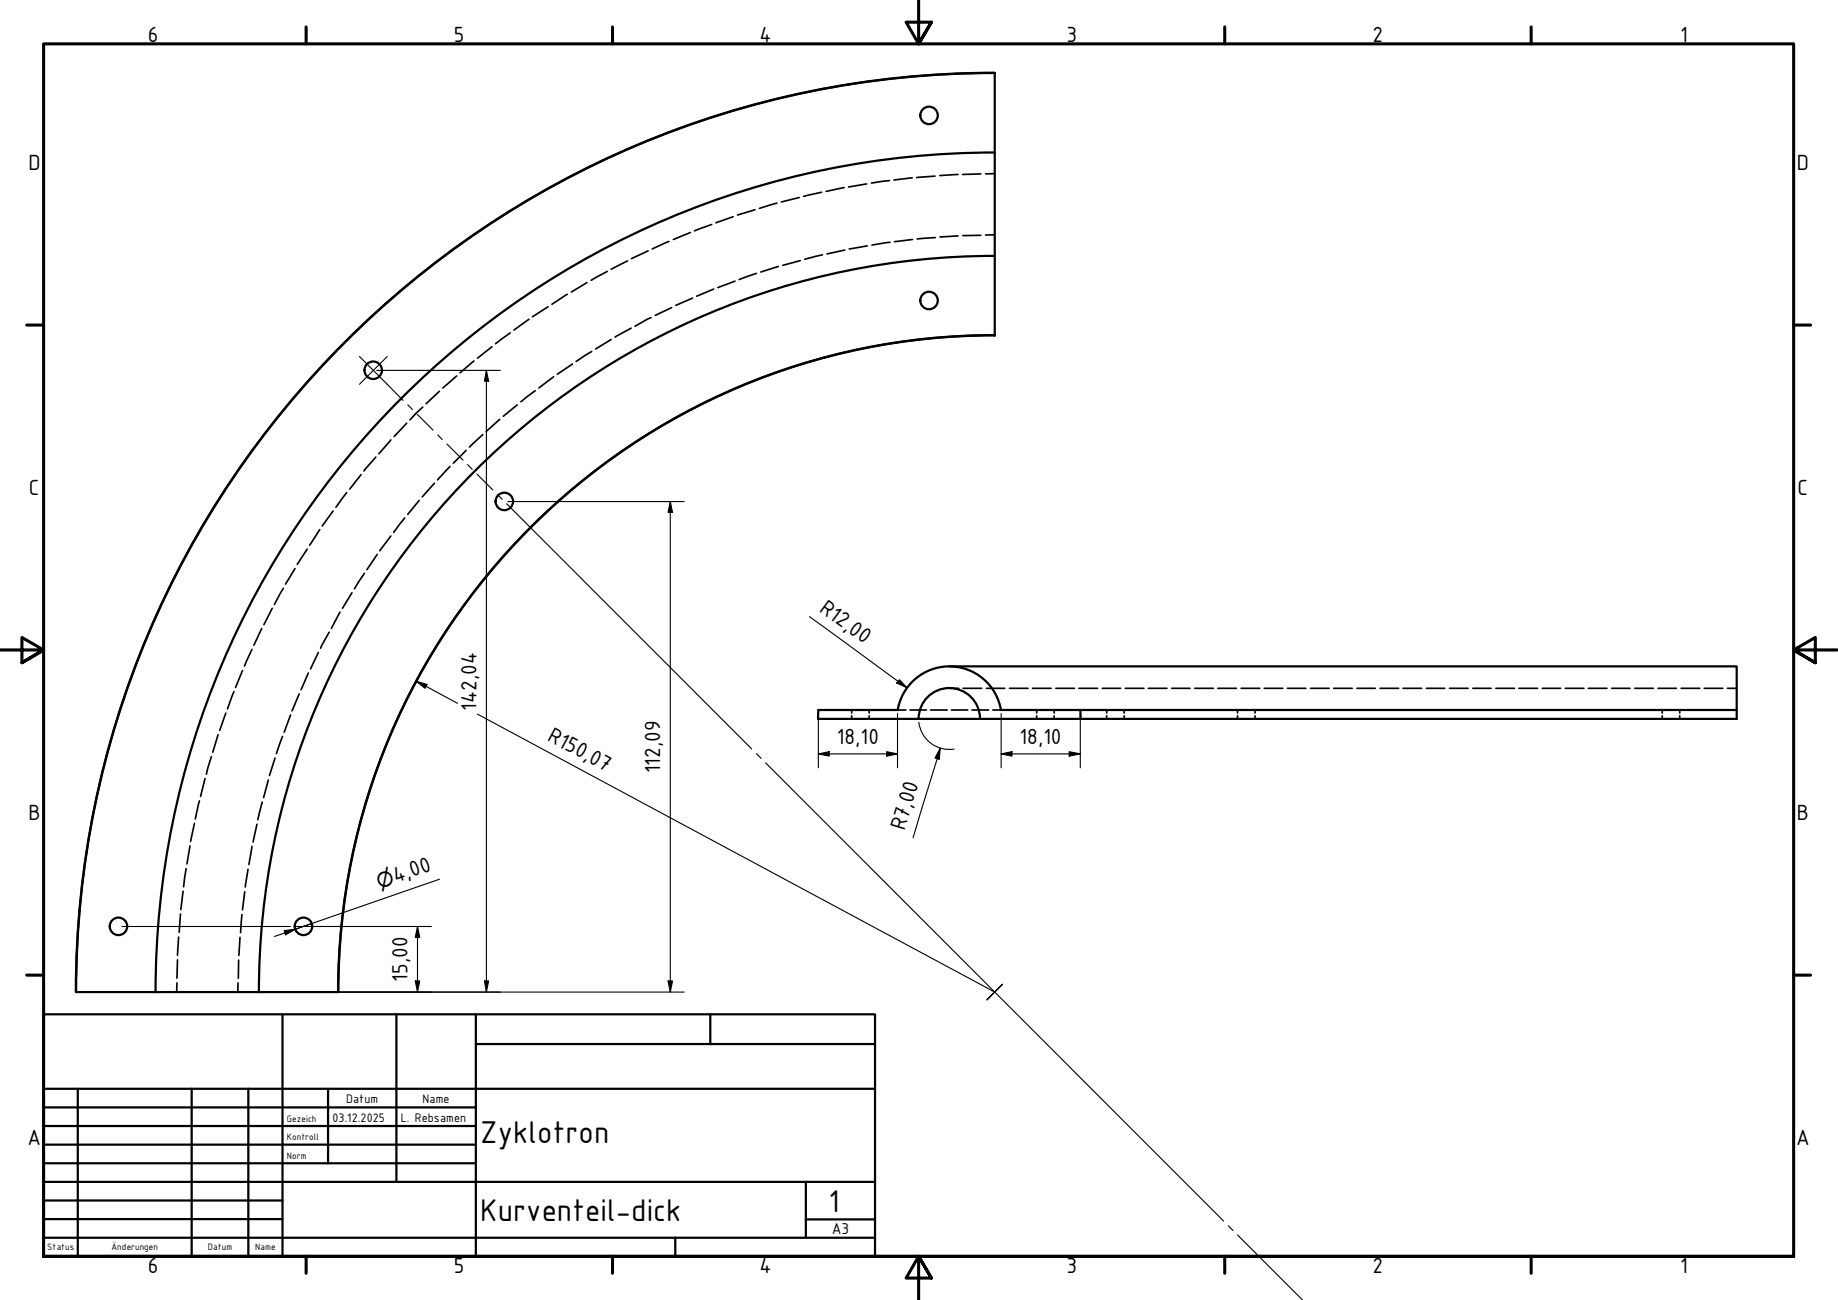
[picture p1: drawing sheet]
<svg xmlns="http://www.w3.org/2000/svg" width="420mm" height="297mm" viewBox="0 0 420 297" stroke-linecap="round" stroke-linejoin="round" font-family="sans-serif">
<!-- layer: Verdeckt (ISO) -->
<g fill="none" stroke="#000" stroke-width=".38">
<path d="M219 39.9l-4.2 .2M224.2 39.7l-4.2 .2M227.4 39.7h-2.1M143.4 59.6l-3.7 1.9M148.1 57.3l-3.8 1.8M152.9 55.2l-3.8 1.7M157.8 53.1l-3.9 1.6M162.7 51.3l-4 1.5M167.6 49.5l-4 1.4M172.6 47.9l-4 1.2M177.6 46.4l-4 1.2M182.7 45.1l-4.1 1.1"/>
<path d="M182.9 59.5l-4 1.1M187.8 43.9l-4.1 1M188 58.2l-4 1M193 42.8l-4.2 .9M193.1 57.1l-4.1 .9M198.1 42l-4.1 .7M198.2 56.2l-4.1 .7M203.3 41.3l-4.1 .5M203.5 55.4l-4.2 .6M208.5 40.6l-4.2 .5M208.6 54.7l-4.1 .5M213.7 40.2l-4.2 .4"/>
<path d="M213.8 54.3l-4.1 .3M219 53.9l-4.1 .3M224.2 53.8h-4.1M227.4 53.6l-2.1 .1M112.5 79.2l-3.3 2.6M116.6 76.1l-3.3 2.4M120.9 72.9l-3.4 2.5M125.3 70.1l-3.6 2.3M129.7 67.2l-3.5 2.3M134.2 64.6l-3.6 2.1M138.8 62l-3.7 2.1M139.7 77.6l-3.6 2.1"/>
<path d="M144.3 75l-3.7 2M148.8 72.6l-3.6 1.9M153.5 70.3l-3.7 1.8M158.3 68.1l-3.8 1.7M163.1 66l-3.8 1.7M168 64.2l-3.9 1.5M172.9 62.5l-3.9 1.4M177.9 60.9l-4 1.3M93 96.7l-2.9 3M96.6 93l-2.9 2.9M100.5 89.4l-3.1 2.9M104.4 85.9l-3.2 2.7"/>
<path d="M108.3 82.5l-3.1 2.7M110.4 99.3l-3.1 2.9M114.2 95.8l-3.1 2.8M118.2 92.5l-3.1 2.6M122.4 89.3l-3.3 2.5M126.6 86.1l-3.4 2.5M130.9 83.2l-3.5 2.3M135.3 80.3l-3.6 2.3M76.1 116.8l-2.4 3.4M79.2 112.6l-2.4 3.3M82.5 108.4l-2.6 3.3M85.9 104.4l-2.7 3.2"/>
<path d="M89.3 100.5l-2.7 3.2M92.5 118.3l-2.5 3.4M95.8 114.3l-2.6 3.2M99.3 110.4l-2.8 3.1M102.9 106.6l-2.9 3.1M106.6 102.9l-3 2.9M62.2 139l-1.9 3.7M64.8 134.4l-2.1 3.7M67.4 129.9l-2.1 3.6M70.2 125.5l-2.3 3.5M73.1 121l-2.3 3.6M77.7 139.9l-1.9 3.7"/>
<path d="M80.5 135.4l-2.2 3.6M83.3 131l-2.3 3.5M86.2 126.7l-2.3 3.5M89.3 122.5l-2.5 3.3M53.5 158l-1.5 4M55.4 153.2l-1.6 3.9M57.6 148.4l-1.7 3.8M59.8 143.6l-1.8 3.8M68.4 158.5l-1.7 3.9M70.5 153.8l-1.7 3.8M72.8 149.1l-1.8 3.7M75.2 144.4l-1.9 3.7"/>
<path d="M217 157.3h2.1M220.2 157.3h4.2M225.5 157.3h4.2M230.8 157.3h4.2M236 157.3h4.3M241.4 157.3h4.2M246.6 157.3h4.3M252 157.3h4.2M257.2 157.3h4.3M262.5 157.3h4.3M267.8 157.3h4.2M273.1 157.3h4.3"/>
<path d="M278.4 157.3h4.2M283.7 157.3h4.3M289 157.3h4.2M294.3 157.3h4.2M299.6 157.3h4.2M304.9 157.3h4.2M310.2 157.3h4.2M315.5 157.3h4.2M320.7 157.3h4.3M326.1 157.3h4.2M331.3 157.3h4.3M336.7 157.3h4.2"/>
<path d="M341.9 157.3h4.3M347.2 157.3h4.3M352.6 157.3h4.1M357.8 157.3h4.3M363.1 157.3h4.2M368.4 157.3h4.2M373.7 157.3h4.3M379 157.3h4.2M384.3 157.3h4.3M389.6 157.3h4.2M394.9 157.3h2.1M46.9 177.9l-1.1 4.1"/>
<path d="M48.3 172.9l-1.1 4M49.8 167.9l-1.2 4M51.6 162.9l-1.4 4M61.3 178.2l-1 4M62.9 173.2l-1.3 4M64.6 168.3l-1.4 3.9M66.4 163.4l-1.4 3.9M194.7 162.2v.7M194.7 163.6v.7M198.7 162.2v.7M198.7 163.6v.7M205.2 162.2h1.9"/>
<path d="M208 162.2h3.8M212.7 162.2h3.8M217.5 162.2h3.7M222.2 162.2h3.8M226.9 162.2h2M237 162.2v.7M237 163.6v.7M241 162.2v.7M241 163.6v.7M253 162.2v.7M253 163.6v.7M257 162.2v.7"/>
<path d="M257 163.6v.7M282.9 162.2v.7M282.9 163.6v.7M286.9 162.2v.7M286.9 163.6v.7M380 162.2v.7M380 163.6v.7M384 162.2v.7M384 163.6v.7M42.5 198.5l-.5 4.1M43.4 193.3l-.7 4.1M44.4 188.1l-.8 4.2"/>
<path d="M45.6 183l-1 4.1M56.7 198.6l-.6 4.1M57.6 193.4l-.7 4.1M58.7 188.3l-.9 4.1M59.9 183.2l-1 4.1M40.6 219.3l-.2 4.2M40.8 214.1l-.2 4.2M41.3 208.8l-.3 4.2M41.8 203.6l-.5 4.2M54.5 219.4v4.1M54.9 214.2l-.3 4.1M55.3 209l-.3 4.1"/>
<path d="M55.9 203.8l-.5 4.1M40.4 224.6v2.1M54.4 224.6v2.1"/>
</g>
<!-- layer: Sichtbar (ISO) -->
<g fill="none" stroke="#000" stroke-width=".51">
<path d="M227.4 16.7a210 210 0 0 0-210 209.9l60 .1M227.4 16.6a210 210 0 0 0-210.1 210M227.4 16.7v60M227.4 34.8a191.8 191.8 0 0 0-191.8 191.8M227.4 58.5a168.2 168.2 0 0 0-168.2 168.1M227.4 76.6a150 150 0 0 0-150.1 150M227.4 76.6a150.1 150.1 0 0 0-150.1 150M217 152.3h180v9.9M205.2 162.2h-18.1l-.1 2 37 .1M205.2 162.2a12 12 0 0 1 11.8-9.9 12 12 0 0 1 11.8 9.9M210 164.2a7 7 0 0 1 7-7 7 7 0 0 1 7 7M228.9 162.2h168.1v2.1h-173"/>
<path d="M246.9 162.2l.1 2"/>
<circle cx="212.4" cy="26.4" r="2"/>
<circle cx="212.4" cy="68.7" r="2"/>
<circle cx="85.3" cy="84.6" r="2"/>
<circle cx="115.3" cy="114.6" r="2"/>
<circle cx="27.1" cy="211.7" r="2"/>
<circle cx="69.4" cy="211.7" r="2"/>
</g>
<!-- layer: Rahmen (ISO) -->
<g fill="none" stroke="#000" stroke-width=".7">
<path d="M70 6.1v3.9M140 6.1v3.9M210 0v10l-2.9-4.9h5.8l-2.9 4.9 2.9-4.9M280 6.1v3.9M350 6.1v3.9M6.1 74.3h3.9M410 74.3h3.9M0 148.5h10l-5-2.8v5.7l5-2.9-5 2.9M420 148.5h-10l5-2.8v5.7l-5-2.9 5 2.9M6.1 222.8h3.9M410 222.8h3.9M10 287.1v-277.1h400v277.1h-400h400"/>
<path d="M70 287.1v3.8M140 287.1v3.8M212.9 292l-2.9-4.9 2.9 4.9h-5.8l2.9-4.9v9.9M280 287.1v3.8M350 287.1v3.8"/>
</g>
<!-- layer: Titel (ISO) -->
<g fill="none" stroke="#000" stroke-width=".51">
<path d="M10 231.8h190v55.3h-190zM64.6 231.8v55.3M90.6 231.8v38.3M108.8 238.6h91.2M108.8 231.8v55.3M162.4 231.8v6.8M10 253h98.8M10 257.3h98.8M10 248.8h190M17.8 248.8v38.3M43.8 248.8v38.3M56.8 248.8v38.3"/>
<path d="M75 248.8v17M10 261.5h98.8M10 265.8h98.8M10 270.1h190M10 274.3h54.6M10 278.6h54.6M184.2 278.6h15.8M184.2 270.1v12.7M10 282.8h190M154.4 282.8v4.3"/>
</g>
<g fill="none" stroke="#000" stroke-width=".25">
<path d="M86.1 84.6h28.3M111.2 84.6l.5 2.5h-1zM111.2 84.6v142.1M116.1 114.6h40.3M153.2 114.6l.5 2.5h-1zM153.2 114.6v112.1M95.2 155.7l2.4 .7-.4 .9zM95.2 155.7l9.4 5M185 140.9l22.3 16.2M205.6 155.3l1.7 1.8-2.3-1zM109.2 163.2l118.2 63.5M187.1 172.3l2.4-.5v1z"/>
<path d="M187.1 172.3h18.1M187.1 163.1v12.3M202.7 171.8l2.5 .5-2.5 .5zM205.2 163.1v12.3M210 165a7 7 0 0 0 8.1 6.2M214.9 170.9l-.2 2.6-1-.3zM214.9 170.9l-6.2 20.5M228.9 172.3l2.4-.5v1zM228.9 172.3h18.1M228.9 163.1v12.3M244.4 171.8l2.6 .5-2.6 .5zM247 163.1v12.3"/>
<path d="M27.9 211.7h38.5M65 212.6l2.5-.3-2.2 1.3zM67.2 211.7h31.4M67.5 212.3l-4.8 1.7M71.2 211l-3.7 1.3M95.4 211.7l.5 2.5h-1zM95.4 211.7v15M100.5 200.9l-33 11.4M36.3 226.7h120.1M94.9 224.1h1l-.5 2.6zM110.7 224.1h1l-.5 2.6zM152.7 224.1h1l-.5 2.6z"/>
</g>
<g fill="#000">
<path d="M111.2 84.6l.5 2.5h-1zM153.2 114.6l.5 2.5h-1zM95.2 155.7l2.4 .7-.4 .9zM205.6 155.3l1.7 1.8-2.3-1zM187.1 172.3l2.4-.5v1zM202.7 171.8l2.5 .5-2.5 .5zM214.9 170.9l-.2 2.6-1-.3zM228.9 172.3l2.4-.5v1zM244.4 171.8l2.6 .5-2.6 .5zM65 212.6l2.5-.3-2.2 1.3zM95.4 211.7l.5 2.5h-1zM94.9 224.1h1l-.5 2.6z"/>
<path d="M110.7 224.1h1l-.5 2.6zM152.7 224.1h1l-.5 2.6z"/>
</g>
<!-- layer: Mittelpunktmarkierung (ISO) -->
<path d="M88.5 81.5l-6.3 6.3M225.6 228.5l1.8-1.8-1.8 1.8M229.2 224.9l-1.8 1.8 1.8-1.8" fill="none" stroke="#000" stroke-width=".25"/>
<!-- layer: Mittellinie (ISO) -->
<g fill="none" stroke="#000" stroke-width=".25">
<path d="M82.2 81.5l9.9 10M93.2 92.5l1.1 1.1M95.4 94.7l3.6 3.6M100.1 99.4l1 1M102.2 101.5l3.7 3.6M106.9 106.2l1 1M109 108.3l3.6 3.6M113.7 113l1.1 1.1M115.8 115.1l56 56M172.9 172.2l1.1 1.1M175 174.3l104.7 104.7M280.8 280.1l1.1 1.1"/>
<path d="M282.9 282.2l14.9 14.8"/>
</g>
<g font-size="7.7">
<text x="109.8" y="261.2">Zyklotron</text>
<text x="109.8" y="278.9">Kurventeil-dick</text>
<text x="189.4" y="276.8">1</text>
</g>
<g font-size="5.4">
<text x="33.8" y="9.6">6</text>
<text x="103.8" y="9.6">5</text>
<text x="173.6" y="9.6">4</text>
<text x="243.8" y="9.6">3</text>
<text x="313.8" y="9.6">2</text>
<text x="384.1" y="9.6">1</text>
<text x="6.5" y="38.9">D</text>
<text x="410.8" y="38.9">D</text>
<text x="6.6" y="113.1">C</text>
<text x="410.9" y="113.1">C</text>
<text x="187.1" y="139.5" transform="rotate(36 187.1 139.5)">R12,00</text>
<text x="108.9" y="162.4" transform="rotate(-90 108.9 162.4)">142,04</text>
<text x="124.9" y="169" transform="rotate(28 124.9 169)">R150,07</text>
<text x="191.3" y="170">18,10</text>
<text x="233" y="170">18,10</text>
<text x="150.9" y="176.6" transform="rotate(-90 150.9 176.6)">112,09</text>
<text x="6.5" y="187.4">B</text>
<text x="206.8" y="190" transform="rotate(-73 206.8 190)">R7,00</text>
<text x="410.8" y="187.4">B</text>
<text x="90.5" y="201.7" transform="rotate(-19 90.5 201.7)">4,00</text>
<text x="93.2" y="224.3" transform="rotate(-90 93.2 224.3)">15,00</text>
<text x="6.3" y="261.7">A</text>
<text x="410.6" y="261.7">A</text>
<text x="33.8" y="290.9">6</text>
<text x="103.8" y="290.9">5</text>
<text x="173.6" y="290.9">4</text>
<text x="243.8" y="290.9">3</text>
<text x="313.8" y="290.9">2</text>
<text x="384.1" y="290.9">1</text>
</g>
<text font-size="4.6" x="86.7" y="203.1" transform="rotate(-19 86.7 203.1)">⌀</text>
<text font-size="3.9" x="190.1" y="282">A3</text>
<g font-size="3">
<text x="76" y="256.3">03.12.2025</text>
<text x="79.1" y="252">Datum</text>
<text x="91.6" y="256.3">L. Rebsamen</text>
<text x="96.6" y="252">Name</text>
</g>
<g font-size="2.3">
<text x="65.6" y="256.3">Gezeich</text>
<text x="65.6" y="260.5">Kontroll</text>
<text x="65.6" y="264.8">Norm</text>
<text x="10.8" y="285.7">Status</text>
<text x="25.5" y="285.7">Änderungen</text>
<text x="47.5" y="285.7">Datum</text>
<text x="58.4" y="285.7">Name</text>
</g>
</svg>
